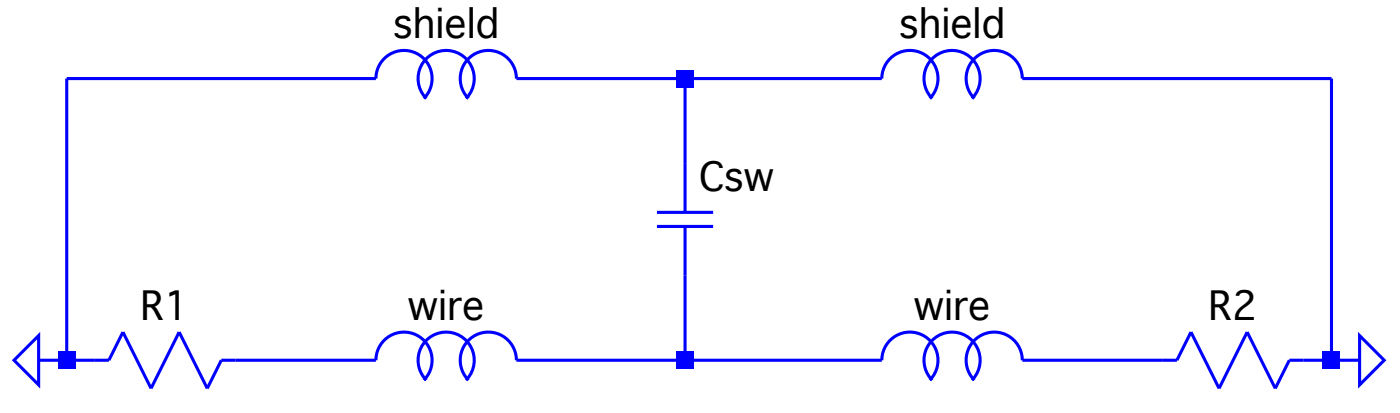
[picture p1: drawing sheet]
Version 4
SHEET 1 880 680
WIRE -176 0 -352 0
WIRE 0 0 -96 0
WIRE 112 0 0 0
WIRE 368 0 192 0
WIRE 0 48 0 0
WIRE -352 160 -352 0
WIRE -352 160 -368 160
WIRE -336 160 -352 160
WIRE -176 160 -256 160
WIRE 0 160 0 112
WIRE 0 160 -96 160
WIRE 112 160 0 160
WIRE 272 160 192 160
WIRE 368 160 368 0
WIRE 368 160 352 160
WIRE 384 160 368 160
FLAG -368 160 0
FLAG 384 160 0
SYMBOL cap -16 48 R0
SYMATTR InstName Csw
SYMATTR Value ""
SYMBOL ind -192 16 R270
WINDOW 0 32 56 VTop 2
WINDOW 3 5 56 VBottom 2
SYMATTR InstName shield
SYMATTR Value ""
SYMBOL res -240 144 R90
WINDOW 0 0 56 VBottom 2
WINDOW 3 32 56 VTop 2
SYMATTR InstName R1
SYMATTR Value ""
SYMBOL ind 96 16 R270
WINDOW 0 32 56 VTop 2
WINDOW 3 5 56 VBottom 2
SYMATTR InstName shield
SYMATTR Value ""
SYMBOL ind -192 176 R270
WINDOW 0 32 56 VTop 2
WINDOW 3 5 56 VBottom 2
SYMATTR InstName wire
SYMATTR Value ""
SYMBOL ind 96 176 R270
WINDOW 0 32 56 VTop 2
WINDOW 3 5 56 VBottom 2
SYMATTR InstName wire
SYMATTR Value ""
SYMBOL res 368 144 R90
WINDOW 0 0 56 VBottom 2
WINDOW 3 32 56 VTop 2
SYMATTR InstName R2
SYMATTR Value ""
